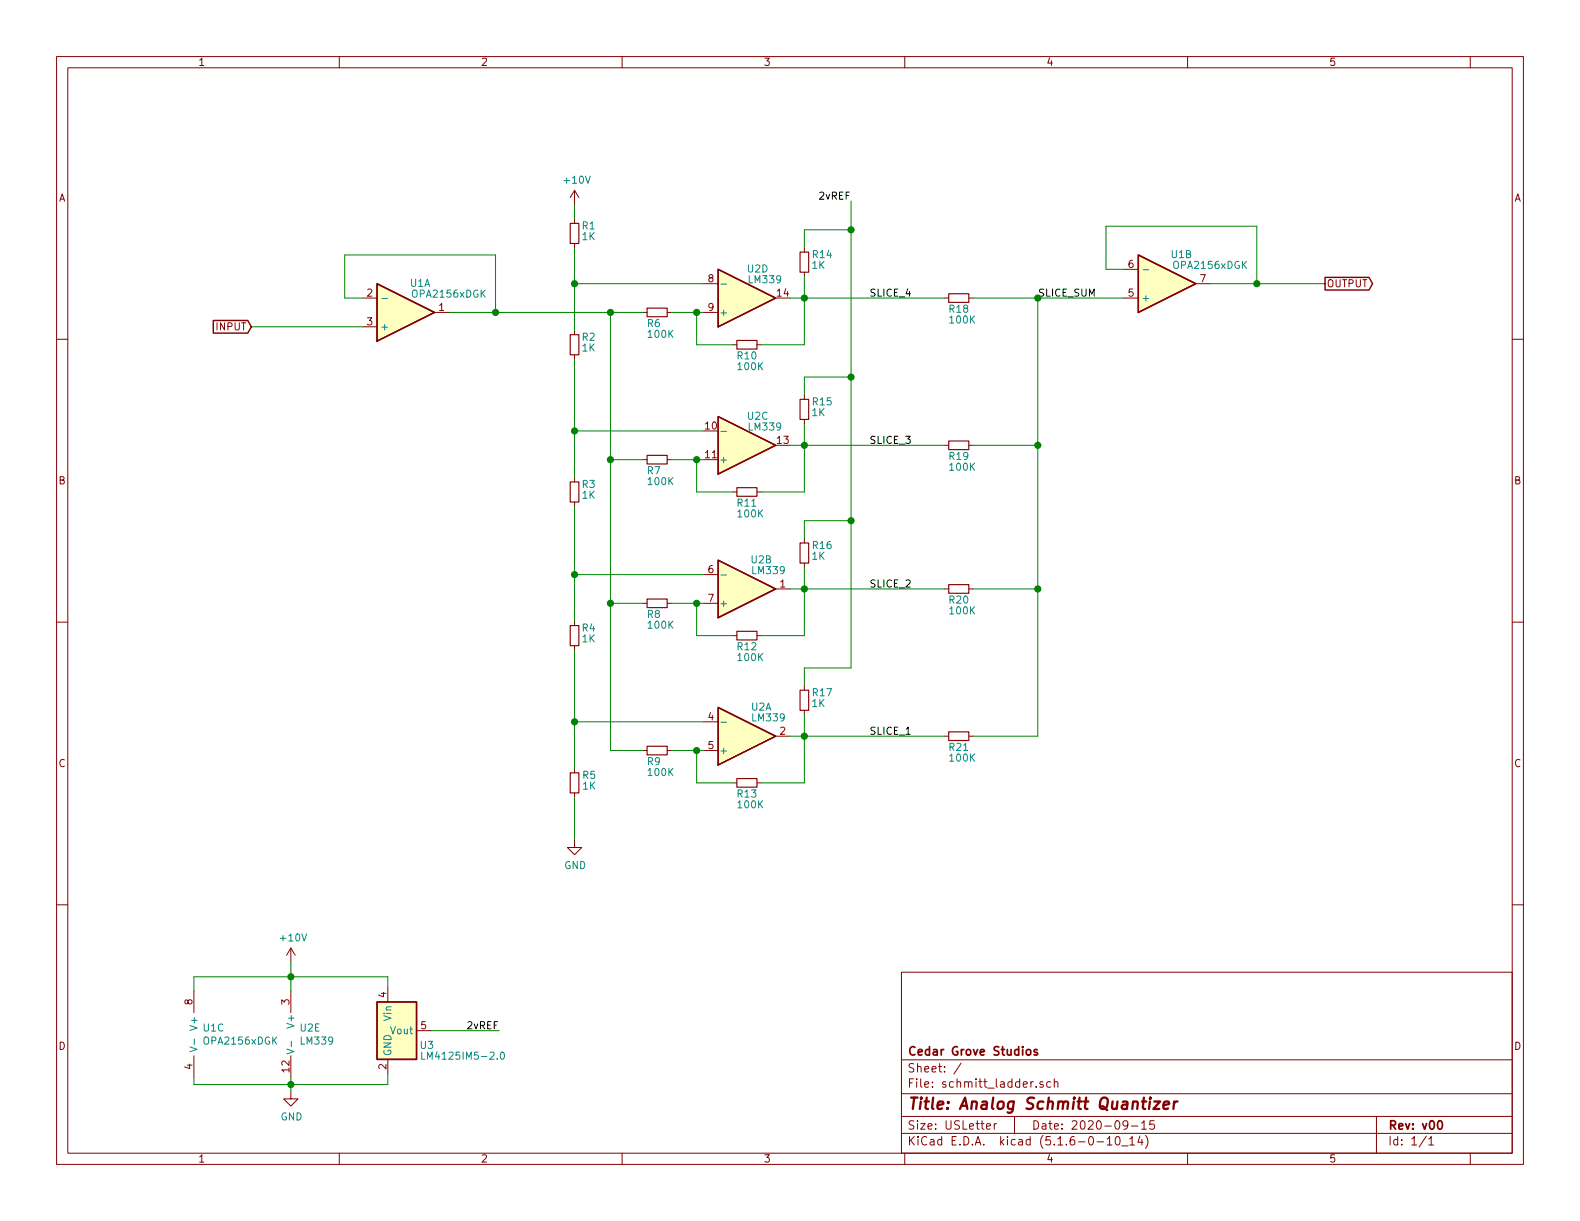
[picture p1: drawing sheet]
EESchema Schematic File Version 4
EELAYER 30 0
EELAYER END
$Descr USLetter 11000 8500
encoding utf-8
Sheet 1 1
Title "Analog Schmitt Quantizer"
Date "2020-09-15"
Rev "v00"
Comp "Cedar Grove Studios"
Comment1 ""
Comment2 ""
Comment3 ""
Comment4 ""
$EndDescr
$Comp
L schmitt_ladder-rescue:R_Small-device-2019-04-06_Range_Slicer_PCB-rescue-Range_Slicer_PCB-rescue R6
U 1 1
P 4575 2175
F 0 "R6" V 4650 2100 50  0000 L CNN
F 1 "100K" V 4725 2100 50  0000 L CNN
F 2 "Resistor_SMD:R_0805_2012Metric" H 4575 2175 50  0001 C CNN
F 3 "" H 4575 2175 50  0001 C CNN
	1    4575 2175
	0    1    1    0   
$EndComp
$Comp
L schmitt_ladder-rescue:R_Small-device-2019-04-06_Range_Slicer_PCB-rescue-Range_Slicer_PCB-rescue R10
U 1 1
P 5200 2400
F 0 "R10" V 5275 2325 50  0000 L CNN
F 1 "100K" V 5350 2325 50  0000 L CNN
F 2 "Resistor_SMD:R_0805_2012Metric" H 5200 2400 50  0001 C CNN
F 3 "" H 5200 2400 50  0001 C CNN
	1    5200 2400
	0    1    1    0   
$EndComp
Wire Wire Line
	5300 2400 5600 2400
Wire Wire Line
	5600 2400 5600 2075
Wire Wire Line
	4850 2175 4850 2400
Wire Wire Line
	4850 2400 5100 2400
Wire Wire Line
	4675 2175 4850 2175
Wire Wire Line
	4900 1975 4000 1975
Wire Wire Line
	4850 2175 4900 2175
Wire Wire Line
	5500 2075 5600 2075
Connection ~ 5600 2075
$Comp
L schmitt_ladder-rescue:R_Small-device-2019-04-06_Range_Slicer_PCB-rescue-Range_Slicer_PCB-rescue R2
U 1 1
P 4000 2400
F 0 "R2" H 3850 2350 50  0000 L CNN
F 1 "1K" H 3850 2425 50  0000 L CNN
F 2 "Resistor_SMD:R_0805_2012Metric" H 4000 2400 50  0001 C CNN
F 3 "" H 4000 2400 50  0001 C CNN
	1    4000 2400
	-1   0    0    1   
$EndComp
Wire Wire Line
	4000 2500 4000 3000
Wire Wire Line
	4000 1975 4000 2300
$Comp
L schmitt_ladder-rescue:R_Small-device-2019-04-06_Range_Slicer_PCB-rescue-Range_Slicer_PCB-rescue R7
U 1 1
P 4575 3200
F 0 "R7" V 4650 3125 50  0000 L CNN
F 1 "100K" V 4725 3125 50  0000 L CNN
F 2 "Resistor_SMD:R_0805_2012Metric" H 4575 3200 50  0001 C CNN
F 3 "" H 4575 3200 50  0001 C CNN
	1    4575 3200
	0    1    1    0   
$EndComp
$Comp
L schmitt_ladder-rescue:R_Small-device-2019-04-06_Range_Slicer_PCB-rescue-Range_Slicer_PCB-rescue R11
U 1 1
P 5200 3425
F 0 "R11" V 5275 3350 50  0000 L CNN
F 1 "100K" V 5350 3350 50  0000 L CNN
F 2 "Resistor_SMD:R_0805_2012Metric" H 5200 3425 50  0001 C CNN
F 3 "" H 5200 3425 50  0001 C CNN
	1    5200 3425
	0    1    1    0   
$EndComp
$Comp
L schmitt_ladder-rescue:R_Small-device-2019-04-06_Range_Slicer_PCB-rescue-Range_Slicer_PCB-rescue R3
U 1 1
P 4000 3425
F 0 "R3" H 3850 3375 50  0000 L CNN
F 1 "1K" H 3850 3450 50  0000 L CNN
F 2 "Resistor_SMD:R_0805_2012Metric" H 4000 3425 50  0001 C CNN
F 3 "" H 4000 3425 50  0001 C CNN
	1    4000 3425
	-1   0    0    1   
$EndComp
Wire Wire Line
	5300 3425 5600 3425
Wire Wire Line
	5600 3425 5600 3100
Wire Wire Line
	5500 3100 5600 3100
Wire Wire Line
	4850 3200 4850 3425
Wire Wire Line
	4850 3200 4900 3200
Wire Wire Line
	4850 3425 5100 3425
Wire Wire Line
	4900 3000 4000 3000
$Comp
L schmitt_ladder-rescue:R_Small-device-2019-04-06_Range_Slicer_PCB-rescue-Range_Slicer_PCB-rescue R8
U 1 1
P 4575 4200
F 0 "R8" V 4650 4125 50  0000 L CNN
F 1 "100K" V 4725 4125 50  0000 L CNN
F 2 "Resistor_SMD:R_0805_2012Metric" H 4575 4200 50  0001 C CNN
F 3 "" H 4575 4200 50  0001 C CNN
	1    4575 4200
	0    1    1    0   
$EndComp
$Comp
L schmitt_ladder-rescue:R_Small-device-2019-04-06_Range_Slicer_PCB-rescue-Range_Slicer_PCB-rescue R12
U 1 1
P 5200 4425
F 0 "R12" V 5275 4350 50  0000 L CNN
F 1 "100K" V 5350 4350 50  0000 L CNN
F 2 "Resistor_SMD:R_0805_2012Metric" H 5200 4425 50  0001 C CNN
F 3 "" H 5200 4425 50  0001 C CNN
	1    5200 4425
	0    1    1    0   
$EndComp
Wire Wire Line
	5300 4425 5600 4425
Wire Wire Line
	5600 4425 5600 4100
Wire Wire Line
	4850 4200 4850 4425
Wire Wire Line
	4850 4425 5100 4425
Wire Wire Line
	4900 4000 4000 4000
Wire Wire Line
	4850 4200 4900 4200
Wire Wire Line
	5500 4100 5600 4100
Connection ~ 5600 4100
Connection ~ 5600 3100
Wire Wire Line
	4000 3000 4000 3325
Wire Wire Line
	4000 3525 4000 4000
Connection ~ 4000 4000
Connection ~ 4000 3000
Wire Wire Line
	4000 4525 4000 5025
$Comp
L schmitt_ladder-rescue:R_Small-device-2019-04-06_Range_Slicer_PCB-rescue-Range_Slicer_PCB-rescue R9
U 1 1
P 4575 5225
F 0 "R9" V 4650 5150 50  0000 L CNN
F 1 "100K" V 4725 5150 50  0000 L CNN
F 2 "Resistor_SMD:R_0805_2012Metric" H 4575 5225 50  0001 C CNN
F 3 "" H 4575 5225 50  0001 C CNN
	1    4575 5225
	0    1    1    0   
$EndComp
$Comp
L schmitt_ladder-rescue:R_Small-device-2019-04-06_Range_Slicer_PCB-rescue-Range_Slicer_PCB-rescue R13
U 1 1
P 5200 5450
F 0 "R13" V 5275 5375 50  0000 L CNN
F 1 "100K" V 5350 5375 50  0000 L CNN
F 2 "Resistor_SMD:R_0805_2012Metric" H 5200 5450 50  0001 C CNN
F 3 "" H 5200 5450 50  0001 C CNN
	1    5200 5450
	0    1    1    0   
$EndComp
$Comp
L schmitt_ladder-rescue:R_Small-device-2019-04-06_Range_Slicer_PCB-rescue-Range_Slicer_PCB-rescue R5
U 1 1
P 4000 5450
F 0 "R5" H 3950 5400 50  0000 R CNN
F 1 "1K" H 3950 5475 50  0000 R CNN
F 2 "Resistor_SMD:R_0805_2012Metric" H 4000 5450 50  0001 C CNN
F 3 "" H 4000 5450 50  0001 C CNN
	1    4000 5450
	-1   0    0    1   
$EndComp
Wire Wire Line
	5300 5450 5600 5450
Wire Wire Line
	5600 5450 5600 5125
Wire Wire Line
	5500 5125 5600 5125
Wire Wire Line
	4850 5225 4850 5450
Wire Wire Line
	4850 5225 4900 5225
Wire Wire Line
	4850 5450 5100 5450
Wire Wire Line
	4900 5025 4000 5025
Connection ~ 5600 5125
$Comp
L schmitt_ladder-rescue:R_Small-device-2019-04-06_Range_Slicer_PCB-rescue-Range_Slicer_PCB-rescue R1
U 1 1
P 4000 1625
F 0 "R1" H 3850 1575 50  0000 L CNN
F 1 "1K" H 3850 1650 50  0000 L CNN
F 2 "Resistor_SMD:R_0805_2012Metric" H 4000 1625 50  0001 C CNN
F 3 "" H 4000 1625 50  0001 C CNN
	1    4000 1625
	-1   0    0    1   
$EndComp
Wire Wire Line
	4000 5025 4000 5350
Connection ~ 4000 5025
$Comp
L power:+10V #PWR03
U 1 1
P 4000 1425
F 0 "#PWR03" H 4000 1275 50  0001 C CNN
F 1 "+10V" H 4015 1598 50  0000 C CNN
F 2 "" H 4000 1425 50  0001 C CNN
F 3 "" H 4000 1425 50  0001 C CNN
	1    4000 1425
	1    0    0    -1  
$EndComp
Wire Wire Line
	4000 1525 4000 1425
$Comp
L power:GND #PWR04
U 1 1
P 4000 5850
F 0 "#PWR04" H 4000 5600 50  0001 C CNN
F 1 "GND" H 4005 5677 50  0000 C CNN
F 2 "" H 4000 5850 50  0001 C CNN
F 3 "" H 4000 5850 50  0001 C CNN
	1    4000 5850
	1    0    0    -1  
$EndComp
Wire Wire Line
	4250 2175 3450 2175
Text GLabel 1750 2275 0    50   Input ~ 0
INPUT
Text GLabel 9225 1975 2    50   Output ~ 0
OUTPUT
Wire Wire Line
	4000 4000 4000 4325
$Comp
L schmitt_ladder-rescue:R_Small-device-2019-04-06_Range_Slicer_PCB-rescue-Range_Slicer_PCB-rescue R4
U 1 1
P 4000 4425
F 0 "R4" H 3850 4375 50  0000 L CNN
F 1 "1K" H 3850 4450 50  0000 L CNN
F 2 "Resistor_SMD:R_0805_2012Metric" H 4000 4425 50  0001 C CNN
F 3 "" H 4000 4425 50  0001 C CNN
	1    4000 4425
	-1   0    0    1   
$EndComp
$Comp
L Comparator:LM339 U2
U 1 1
P 5200 5125
F 0 "U2" H 5300 4925 50  0000 C CNN
F 1 "LM339" H 5350 5000 50  0000 C CNN
F 2 "" H 5150 5225 50  0001 C CNN
F 3 "https://www.st.com/resource/en/datasheet/lm139.pdf" H 5250 5325 50  0001 C CNN
	1    5200 5125
	1    0    0    1   
$EndComp
$Comp
L Comparator:LM339 U2
U 2 1
P 5200 4100
F 0 "U2" H 5300 3900 50  0000 C CNN
F 1 "LM339" H 5350 3975 50  0000 C CNN
F 2 "" H 5150 4200 50  0001 C CNN
F 3 "https://www.st.com/resource/en/datasheet/lm139.pdf" H 5250 4300 50  0001 C CNN
	2    5200 4100
	1    0    0    1   
$EndComp
$Comp
L Comparator:LM339 U2
U 3 1
P 5200 3100
F 0 "U2" H 5275 2900 50  0000 C CNN
F 1 "LM339" H 5325 2975 50  0000 C CNN
F 2 "" H 5150 3200 50  0001 C CNN
F 3 "https://www.st.com/resource/en/datasheet/lm139.pdf" H 5250 3300 50  0001 C CNN
	3    5200 3100
	1    0    0    1   
$EndComp
$Comp
L Comparator:LM339 U2
U 4 1
P 5200 2075
F 0 "U2" H 5275 1875 50  0000 C CNN
F 1 "LM339" H 5325 1950 50  0000 C CNN
F 2 "" H 5150 2175 50  0001 C CNN
F 3 "https://www.st.com/resource/en/datasheet/lm139.pdf" H 5250 2275 50  0001 C CNN
	4    5200 2075
	1    0    0    1   
$EndComp
$Comp
L Comparator:LM339 U2
U 5 1
P 2125 7200
F 0 "U2" H 2083 7246 50  0000 L CNN
F 1 "LM339" H 2083 7155 50  0000 L CNN
F 2 "" H 2075 7300 50  0001 C CNN
F 3 "https://www.st.com/resource/en/datasheet/lm139.pdf" H 2175 7400 50  0001 C CNN
	5    2125 7200
	1    0    0    -1  
$EndComp
Wire Wire Line
	4000 5850 4000 5550
Wire Wire Line
	4000 1975 4000 1725
Connection ~ 4000 1975
$Comp
L schmitt_ladder-rescue:R_Small-device-2019-04-06_Range_Slicer_PCB-rescue-Range_Slicer_PCB-rescue R16
U 1 1
P 5600 3850
F 0 "R16" H 5400 3800 50  0000 L CNN
F 1 "1K" H 5450 3875 50  0000 L CNN
F 2 "Resistor_SMD:R_0805_2012Metric" H 5600 3850 50  0001 C CNN
F 3 "" H 5600 3850 50  0001 C CNN
	1    5600 3850
	-1   0    0    1   
$EndComp
$Comp
L schmitt_ladder-rescue:R_Small-device-2019-04-06_Range_Slicer_PCB-rescue-Range_Slicer_PCB-rescue R17
U 1 1
P 5600 4875
F 0 "R17" H 5400 4825 50  0000 L CNN
F 1 "1K" H 5450 4900 50  0000 L CNN
F 2 "Resistor_SMD:R_0805_2012Metric" H 5600 4875 50  0001 C CNN
F 3 "" H 5600 4875 50  0001 C CNN
	1    5600 4875
	-1   0    0    1   
$EndComp
$Comp
L schmitt_ladder-rescue:R_Small-device-2019-04-06_Range_Slicer_PCB-rescue-Range_Slicer_PCB-rescue R15
U 1 1
P 5600 2850
F 0 "R15" H 5400 2800 50  0000 L CNN
F 1 "1K" H 5450 2875 50  0000 L CNN
F 2 "Resistor_SMD:R_0805_2012Metric" H 5600 2850 50  0001 C CNN
F 3 "" H 5600 2850 50  0001 C CNN
	1    5600 2850
	-1   0    0    1   
$EndComp
$Comp
L schmitt_ladder-rescue:R_Small-device-2019-04-06_Range_Slicer_PCB-rescue-Range_Slicer_PCB-rescue R14
U 1 1
P 5600 1825
F 0 "R14" H 5400 1775 50  0000 L CNN
F 1 "1K" H 5450 1850 50  0000 L CNN
F 2 "Resistor_SMD:R_0805_2012Metric" H 5600 1825 50  0001 C CNN
F 3 "" H 5600 1825 50  0001 C CNN
	1    5600 1825
	-1   0    0    1   
$EndComp
$Comp
L Reference_Voltage:LM4125IM5-2.0 U3
U 1 1
P 2700 7175
F 0 "U3" H 3025 7075 50  0000 R CNN
F 1 "LM4125IM5-2.0" H 3525 7000 50  0000 R CNN
F 2 "Package_TO_SOT_SMD:SOT-23-5" H 2700 6925 50  0001 L CIN
F 3 "http://www.ti.com/lit/ds/symlink/lm4125.pdf" H 2700 7175 50  0001 C CIN
	1    2700 7175
	1    0    0    -1  
$EndComp
$Comp
L power:GND #PWR02
U 1 1
P 2025 7600
F 0 "#PWR02" H 2025 7350 50  0001 C CNN
F 1 "GND" H 2030 7427 50  0000 C CNN
F 2 "" H 2025 7600 50  0001 C CNN
F 3 "" H 2025 7600 50  0001 C CNN
	1    2025 7600
	1    0    0    -1  
$EndComp
Wire Wire Line
	2025 7600 2025 7550
Wire Wire Line
	2700 7475 2700 7550
Connection ~ 2025 7550
Wire Wire Line
	2025 7550 2025 7500
Wire Wire Line
	2025 6900 2025 6800
Wire Wire Line
	2700 6800 2700 6875
$Comp
L power:+10V #PWR01
U 1 1
P 2025 6700
F 0 "#PWR01" H 2025 6550 50  0001 C CNN
F 1 "+10V" H 2040 6873 50  0000 C CNN
F 2 "" H 2025 6700 50  0001 C CNN
F 3 "" H 2025 6700 50  0001 C CNN
	1    2025 6700
	1    0    0    -1  
$EndComp
Wire Wire Line
	2025 6700 2025 6800
Text Label 3475 7175 2    50   ~ 0
2vREF
Wire Wire Line
	3000 7175 3475 7175
Text Label 5925 1400 2    50   ~ 0
2vREF
Wire Wire Line
	5600 1725 5600 1600
Wire Wire Line
	5600 1600 5925 1600
Wire Wire Line
	5600 2750 5600 2625
Wire Wire Line
	5600 2625 5925 2625
Wire Wire Line
	5600 3750 5600 3625
Wire Wire Line
	5600 3625 5925 3625
Wire Wire Line
	5600 4775 5600 4650
Wire Wire Line
	5600 4650 5925 4650
Wire Wire Line
	5600 5125 5600 4975
Wire Wire Line
	5600 4100 5600 3950
Wire Wire Line
	5600 3100 5600 2950
Wire Wire Line
	5600 2075 5600 1925
Wire Wire Line
	5925 1400 5925 1600
Wire Wire Line
	5925 1600 5925 2625
Connection ~ 5925 1600
Wire Wire Line
	5925 2625 5925 3625
Connection ~ 5925 2625
Connection ~ 5925 3625
$Comp
L schmitt_ladder-rescue:R_Small-device-2019-04-06_Range_Slicer_PCB-rescue-Range_Slicer_PCB-rescue R19
U 1 1
P 6675 3100
F 0 "R19" V 6750 3025 50  0000 L CNN
F 1 "100K" V 6825 3025 50  0000 L CNN
F 2 "Resistor_SMD:R_0805_2012Metric" H 6675 3100 50  0001 C CNN
F 3 "" H 6675 3100 50  0001 C CNN
	1    6675 3100
	0    1    1    0   
$EndComp
$Comp
L schmitt_ladder-rescue:R_Small-device-2019-04-06_Range_Slicer_PCB-rescue-Range_Slicer_PCB-rescue R18
U 1 1
P 6675 2075
F 0 "R18" V 6750 2000 50  0000 L CNN
F 1 "100K" V 6825 2000 50  0000 L CNN
F 2 "Resistor_SMD:R_0805_2012Metric" H 6675 2075 50  0001 C CNN
F 3 "" H 6675 2075 50  0001 C CNN
	1    6675 2075
	0    1    1    0   
$EndComp
Wire Wire Line
	5925 3625 5925 4650
$Comp
L schmitt_ladder-rescue:R_Small-device-2019-04-06_Range_Slicer_PCB-rescue-Range_Slicer_PCB-rescue R20
U 1 1
P 6675 4100
F 0 "R20" V 6750 4025 50  0000 L CNN
F 1 "100K" V 6825 4025 50  0000 L CNN
F 2 "Resistor_SMD:R_0805_2012Metric" H 6675 4100 50  0001 C CNN
F 3 "" H 6675 4100 50  0001 C CNN
	1    6675 4100
	0    1    1    0   
$EndComp
$Comp
L schmitt_ladder-rescue:R_Small-device-2019-04-06_Range_Slicer_PCB-rescue-Range_Slicer_PCB-rescue R21
U 1 1
P 6675 5125
F 0 "R21" V 6750 5050 50  0000 L CNN
F 1 "100K" V 6825 5050 50  0000 L CNN
F 2 "Resistor_SMD:R_0805_2012Metric" H 6675 5125 50  0001 C CNN
F 3 "" H 6675 5125 50  0001 C CNN
	1    6675 5125
	0    1    1    0   
$EndComp
$Comp
L Amplifier_Operational:OPA2156xDGK U1
U 2 1
P 8125 1975
F 0 "U1" H 8225 1775 50  0000 C CNN
F 1 "OPA2156xDGK" H 8425 1850 50  0000 C CNN
F 2 "Package_SO:VSSOP-8_3.0x3.0mm_P0.65mm" H 8125 1975 50  0001 C CNN
F 3 "http://www.ti.com/lit/ds/symlink/opa2156.pdf" H 8125 1975 50  0001 C CNN
	2    8125 1975
	1    0    0    1   
$EndComp
$Comp
L Amplifier_Operational:OPA2156xDGK U1
U 1 1
P 2825 2175
F 0 "U1" H 2925 1975 50  0000 C CNN
F 1 "OPA2156xDGK" H 3125 2050 50  0000 C CNN
F 2 "Package_SO:VSSOP-8_3.0x3.0mm_P0.65mm" H 2825 2175 50  0001 C CNN
F 3 "http://www.ti.com/lit/ds/symlink/opa2156.pdf" H 2825 2175 50  0001 C CNN
	1    2825 2175
	1    0    0    1   
$EndComp
$Comp
L Amplifier_Operational:OPA2156xDGK U1
U 3 1
P 1450 7200
F 0 "U1" H 1408 7246 50  0000 L CNN
F 1 "OPA2156xDGK" H 1408 7155 50  0000 L CNN
F 2 "Package_SO:VSSOP-8_3.0x3.0mm_P0.65mm" H 1450 7200 50  0001 C CNN
F 3 "http://www.ti.com/lit/ds/symlink/opa2156.pdf" H 1450 7200 50  0001 C CNN
	3    1450 7200
	1    0    0    -1  
$EndComp
Wire Wire Line
	1350 6900 1350 6800
Wire Wire Line
	1350 6800 2025 6800
Connection ~ 2025 6800
Wire Wire Line
	1350 7500 1350 7550
Wire Wire Line
	1350 7550 2025 7550
Wire Wire Line
	8425 1975 8750 1975
Wire Wire Line
	7825 1875 7700 1875
Wire Wire Line
	7700 1875 7700 1575
Wire Wire Line
	7700 1575 8750 1575
Wire Wire Line
	8750 1575 8750 1975
Wire Wire Line
	2400 1775 3450 1775
Wire Wire Line
	3450 1775 3450 2175
Wire Wire Line
	2525 2075 2400 2075
Wire Wire Line
	2400 2075 2400 1775
Connection ~ 3450 2175
Wire Wire Line
	3450 2175 3125 2175
Wire Wire Line
	2525 2275 1750 2275
Text Label 6350 5125 2    50   ~ 0
SLICE_1
Wire Wire Line
	7225 5125 7225 4100
Wire Wire Line
	6775 5125 7225 5125
Connection ~ 7225 2075
Wire Wire Line
	7225 2075 7825 2075
Wire Wire Line
	6775 2075 7225 2075
Wire Wire Line
	6775 3100 7225 3100
Connection ~ 7225 3100
Wire Wire Line
	7225 3100 7225 2075
Wire Wire Line
	6775 4100 7225 4100
Connection ~ 7225 4100
Wire Wire Line
	7225 4100 7225 3100
Text Label 6350 4100 2    50   ~ 0
SLICE_2
Text Label 6350 3100 2    50   ~ 0
SLICE_3
Text Label 7225 2075 0    50   ~ 0
SLICE_SUM
Text Label 6350 2075 2    50   ~ 0
SLICE_4
Wire Wire Line
	5600 2075 6575 2075
Wire Wire Line
	5600 3100 6575 3100
Wire Wire Line
	5600 4100 6575 4100
Wire Wire Line
	5600 5125 6575 5125
Wire Wire Line
	2025 6800 2700 6800
Wire Wire Line
	2025 7550 2700 7550
Wire Wire Line
	8750 1975 9225 1975
Connection ~ 8750 1975
Connection ~ 4850 2175
Wire Wire Line
	4250 2175 4475 2175
Connection ~ 4250 2175
Wire Wire Line
	4250 2175 4250 3200
Wire Wire Line
	4675 3200 4850 3200
Connection ~ 4850 3200
Wire Wire Line
	4475 3200 4250 3200
Connection ~ 4250 3200
Wire Wire Line
	4250 3200 4250 4200
Wire Wire Line
	4675 4200 4850 4200
Connection ~ 4850 4200
Wire Wire Line
	4250 4200 4475 4200
Connection ~ 4250 4200
Wire Wire Line
	4250 4200 4250 5225
Wire Wire Line
	4675 5225 4850 5225
Connection ~ 4850 5225
Wire Wire Line
	4250 5225 4475 5225
$EndSCHEMATC
